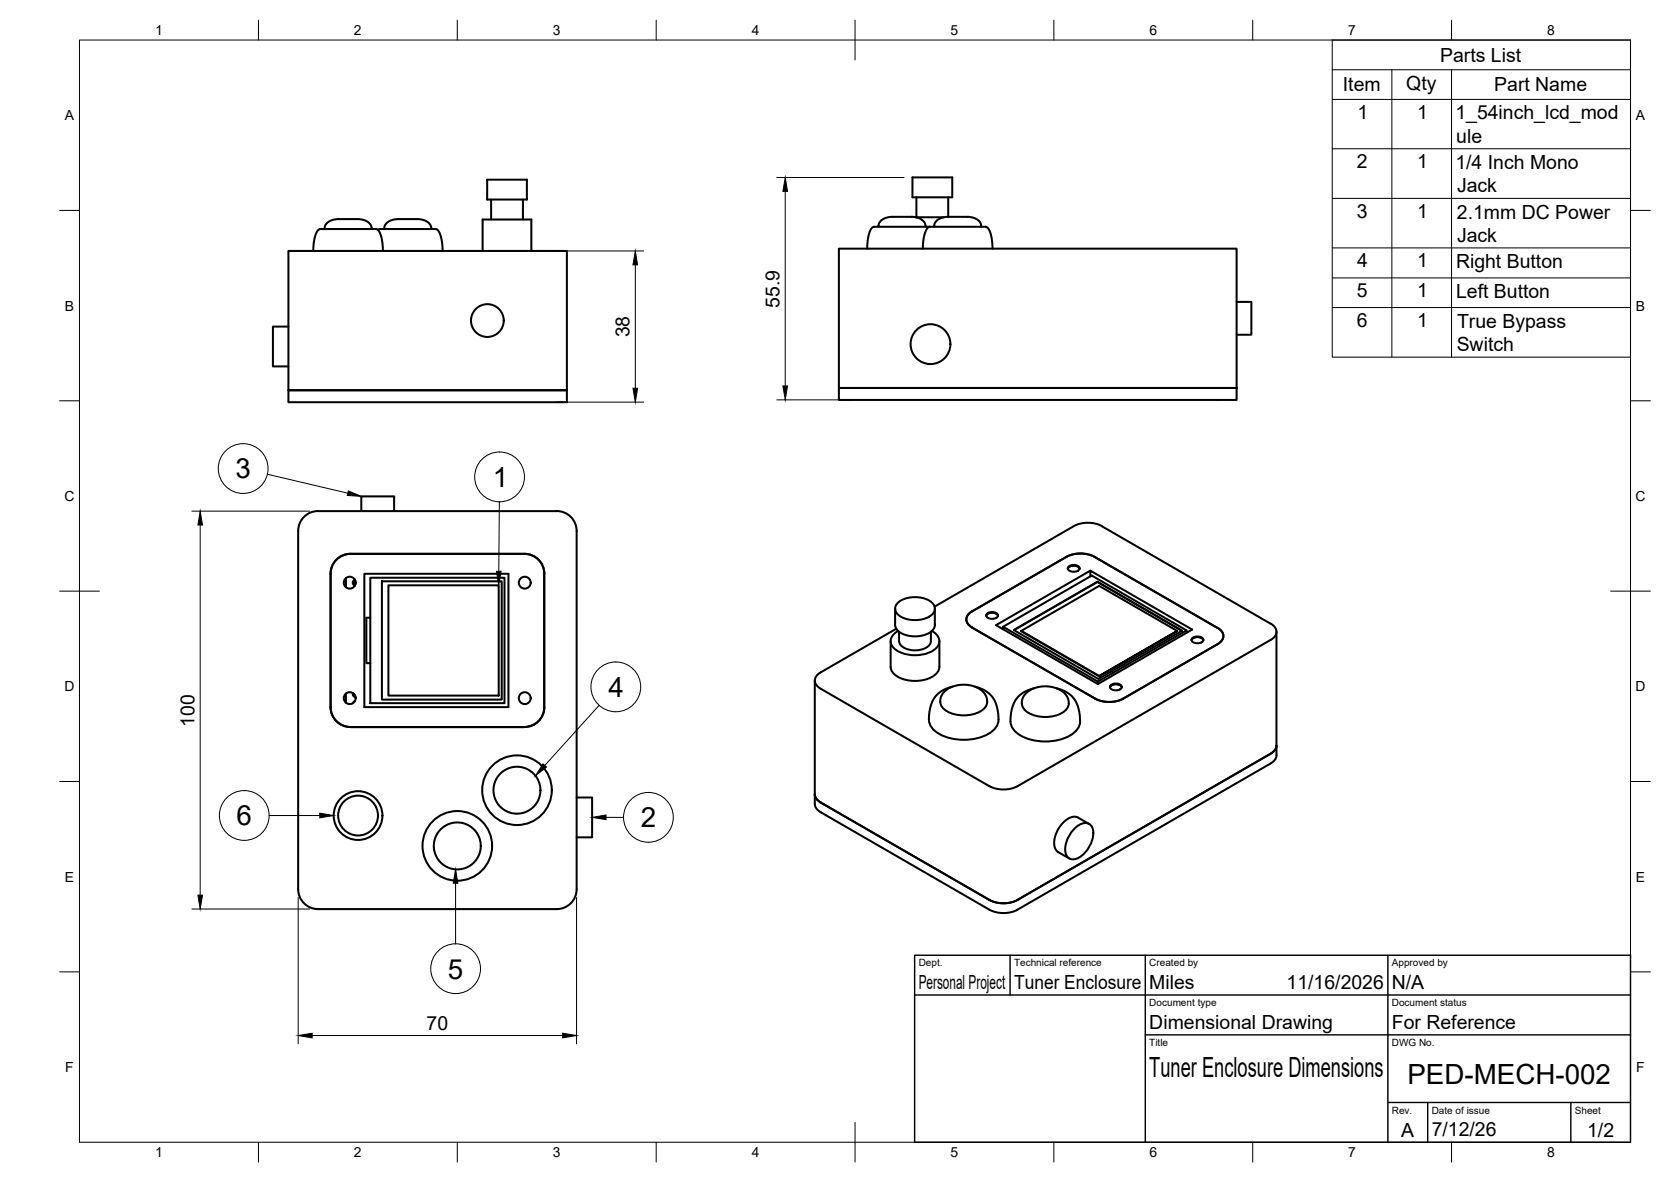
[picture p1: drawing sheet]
<svg xmlns="http://www.w3.org/2000/svg" width="420mm" height="297mm" viewBox="0 0 420 297" stroke-linecap="round" stroke-linejoin="round" font-family="sans-serif">
<!-- layer: Visible -->
<g fill="none" stroke="#000" stroke-width=".51">
<path d="M81.6 57.6l.2-1 .6-.7 1-.5 1.4-.3h5.4l1.1 .1 1.6 .9 .4 .7 .1 .8M95 57.8l.4-.2h14.3l.6 .6 .5 1.1 .4 1.7 .1 2.1M96.6 57.6l.2-.9 .5-.8 1.1-.5 1.4-.3h5.4l1.1 .1 1.6 .9 .5 .8v.7M122.5 45.2h10v5h-10zM123.5 50.2v5M131.5 50.2v5M220.9 57l.1-.8 .6-.8 1-.6 1.5-.3h5.4l1.1 .2 1.6 .8 .5 .9v.6M229.4 44.6h10v5h-10zM230.2 54.6h7.2M230.4 49.6v5M233.8 57l-14.3 .1-.6 .6-.4 1.2-.5 3.6M233.8 57h14.2l.6 .7 .5 1.1 .5 3.7"/>
<path d="M233.8 57l-.7 .5-.5 1.1-.4 1.6-.1 2.3M238.4 54.5h5.1l1.1 .2 1.6 .8 .4 .8 .1 .7M238.4 54.5l-1.4 .2-1.3 .6-.6 .7-.2 1M238.4 49.6v4.9M72.5 63.1h70v35h-70zM78.8 63.1l.1-2.1 .3-1.7 .6-1.3 .7-.4h14.3l.6 .6 .5 1.3 .4 3.6M121.3 63.1v-7.9h12.3v7.9M210.9 62.5h100v35h-100zM310.9 75.9h3.7v8.2h-3.7M72.5 82.1h-3.9v10h3.9M72.5 98.1h70v3h-70zM210.9 97.5h100v3h-100z"/>
<path d="M76.8 129.6a5 5 0 0 1 3.2-1.2h60a5 5 0 0 1 5 5v90.1a5 5 0 0 1-5 5h-60a5 5 0 0 1-5-5v-90.1a5 5 0 0 1 1.8-3.8zM90.8 128.4v-3.7h8.3v3.7M131.8 139.2h-43.7a5 5 0 0 0-5 5v33.5a5 5 0 0 0 5 5M131.9 139.2a5 5 0 0 1 4.9 5l.1 33.5a5 5 0 0 1-5 5M270 132.2l-35 20.2M270 132.2a7.8 7.8 0 0 1 7.1 0M277.1 132.2l42.4 24.5M87 145.3v2.3M89.2 145.7a.79 .79 0 0 0-.5 .7 .79 .79 0 0 0 .5 .8M89.4 145.9l-.4 .5 .4 .5M91.6 144.2h36.2v33.5h-36.2zM93.1 145.2h33.8v31.5h-33.8z"/>
<path d="M93.1 155.2h-1v11.5h1M96 146.1h30.2v29.7h-30.2zM97.7 147.1h27.7v27.7h-27.7zM225.1 153v4a3.4 3.4 0 0 0 3 2.7 6.7 6.7 0 0 0 6.6-1.5l.4-1.2M225.8 158.6a2.7 2.7 0 0 0-1.9 2.6 2.7 2.7 0 0 0 2 2.5 9.1 9.1 0 0 0 9.4-.8 2.57 2.57 0 0 0-1-4.3M225.9 151.4a7.1 7.1 0 0 1 8.8 .5 2.1 2.1 0 0 1-1.1 3.1 7.5 7.5 0 0 1-7.7-.5 1.94 1.94 0 0 1 0-3.1zM226.1 158.8v2.3M234.1 158.8v2.3a3.5 3.5 0 0 1-4 2.3 3.5 3.5 0 0 1-4-2.3M235.1 153v4M248 154.7a1.81 1.81 0 0 1 2.9 0M248.1 154.3a1.95 1.95 0 0 1 2.8 .2 1.29 1.29 0 0 1-1.7 1 .9 .9 0 0 1-.9-.2 .9 .9 0 0 1-.2-1zM252.2 157.5l22.3-12.9 23.8 13.8v.6"/>
<path d="M252.2 158.1v-.6l23.9 13.8M252.2 158h-.1M254.9 158.3l21-12.1 21.3 12.3-21 12.1zM256.8 158.5l19.6 11.4M268.5 142.9a1.81 1.81 0 0 1 3 0M268.6 142.4a1.95 1.95 0 0 1 2.8 .3 1.29 1.29 0 0 1-1.7 1 .9 .9 0 0 1-.9-.3 .9 .9 0 0 1-.2-1zM274.2 143.4l-23.8 13.7 25.7 14.8 23.7-13.7-25.6-14.8v1.5M275.9 146.2l-20.9 12.2M275.9 146.2l21.3 12.3M296 158.5l-19.6-11.3-19.6 11.3 19.6 11.5 19.6-11.5-19.6 11.5M298.3 158.4l-22.2 12.9v.6M319.5 156.7a2.15 2.15 0 0 1 1.5 2.1 2.15 2.15 0 0 1-1.5 2l-63.6 36.8a7.9 7.9 0 0 1-7.1 0l-42.5-24.5a2.16 2.16 0 0 1-1.4-2.1 2.16 2.16 0 0 1 1.4-2l19-11"/>
<path d="M321 158.8v31M87 174.3v2.3M88.7 174.2l.1 .6 .6 .4M89 174.4l.3 .5M89.3 176.2l-.6 .5M204.9 171v31.1a2.42 2.42 0 0 0 1.4 2l42.5 24.5a7.8 7.8 0 0 0 7 0l63.7-36.8a2.6 2.6 0 0 0 1.5-2M223.9 161.1v6.5a3.8 3.8 0 0 0 3.1 3 9.1 9.1 0 0 0 8.4-1.2l.7-1.2 .1-.6v-6.5M237.4 173.8l1.3-.9 1.6-.6 1.6-.2 2.2 .1 1.5 .5 1.3 .9 .9 1.1 .4 1.1a2.81 2.81 0 0 1-2.1 3.2 8.7 8.7 0 0 1-8.9-.9 2.6 2.6 0 0 1-.7-2.6l.2-.7zM239.5 172.6l-2.7 1-1.7 1.5-.7 1.2-.5 1.4-.3 3.2M245.1 172.6l2.3 .8 1.9 1.5 1 1.7 .7 2.6a4.9 4.9 0 0 1-3.9 5.9 13.2 13.2 0 0 1-12.1-1.5 3.7 3.7 0 0 1-1.4-2.7M256.9 176.8a3.6 3.6 0 0 0 3 2.9 8.7 8.7 0 0 0 8-1.2 2.83 2.83 0 0 0 .7-2.6l-.6-1.3-1.5-1.2-2.1-.8-2.3-.1-2.3 .5-1.7 1.1-.9 1.2-.3 1.5M260 173l-2.1 .7-1.8 1.3-1.2 1.8-.7 2.7a5 5 0 0 0 3.9 6 13.2 13.2 0 0 0 12.1-1.5 3.7 3.7 0 0 0 1.4-2.7"/>
<path d="M265.6 173l2.5 .9 1.1 .8 .9 .9 1 2.2 .4 1.7 .1 1.8M275.4 175.6l-31-17.9a2.16 2.16 0 0 1-1.4-2 2.16 2.16 0 0 1 1.4-2.1l23.7-13.7a7.8 7.8 0 0 1 7.1 0l30.9 17.9a2.14 2.14 0 0 1 1.5 2 2.14 2.14 0 0 1-1.5 2.1l-23.7 13.7a7.8 7.8 0 0 1-7 0M279.1 172.7a1.81 1.81 0 0 1 3 0M279.2 172.2a1.95 1.95 0 0 1 2.8 .3 1.29 1.29 0 0 1-1.7 1 .9 .9 0 0 1-.9-.3 .9 .9 0 0 1-.2-1zM299.6 160.9a1.81 1.81 0 0 1 3 0M299.8 160.4a1.95 1.95 0 0 1 2.8 .3 1.29 1.29 0 0 1-1.7 .9 .9 .9 0 0 1-1-.2 .9 .9 0 0 1-.1-1zM88.1 182.7h43.7M321 187.3a2.42 2.42 0 0 1-1.5 2.1l-63.7 36.8a7.8 7.8 0 0 1-7 0l-42.5-24.5a2.69 2.69 0 0 1-1.4-2.1M145 200.4h3.9v10h-3.9M270.1 208.3a3.3 3.3 0 0 1 3.8-1.2 3.3 3.3 0 0 1 .8 3.8 7 7 0 0 1-4.7 5 2.1 2.1 0 0 1-2.2-2.5l.5-2.3 .8-1.5zM271.1 205.5l2.8 1.6M271.1 205.5a3.4 3.4 0 0 0-3.8 1.3 6.7 6.7 0 0 0-2 6.4l.8 .9 2.8 1.6"/>
<circle cx="122.5" cy="80.6" r="4.1"/>
<circle cx="234" cy="86.5" r="5"/>
<circle cx="87.9" cy="146.4" r="1.49"/>
<circle cx="131.9" cy="146.4" r="1.49"/>
<circle cx="87.9" cy="175.4" r="1.49"/>
<circle cx="131.9" cy="175.4" r="1.49"/>
<circle cx="130" cy="198.6" r="5.9"/>
<circle cx="130" cy="198.6" r="8.8"/>
<circle cx="90" cy="205" r="6.1"/>
<circle cx="90" cy="205" r="5"/>
<circle cx="115" cy="212.6" r="8.8"/>
<circle cx="115" cy="212.6" r="5.9"/>
</g>
<!-- layer: BORDER -->
<g fill="none" stroke="#000" stroke-width=".25">
<path d="M20 10.1h390v276.9h-390zM65 5.1v5M115 5.1v5M165 5.1v5M215 5.1v10M265 5.1v5M315 5.1v5M365 5.1v5M15 52.9h5M410 52.9h5M15 100.7h5M410 100.7h5"/>
<path d="M15 148.6h10M405 148.6h10M15 196.4h5M410 196.4h5M15 244.2h5M410 244.2h5M65 287v5M115 287v5M165 287v5M215 282.1v9.9M265 287v5M315 287v5"/>
<path d="M365 287v5"/>
</g>
<!-- layer: TITLEBLOCK -->
<path d="M230 240.1h180v46.9h-180zM230 250h180M254 240.1v9.9M288 240.1v46.9M349 240.1v46.9M288 260.1h122M349 277.1h61M359 277.1v9.9M395 277.1v9.9" fill="none" stroke="#000" stroke-width=".36"/>
<!-- layer: Parts Lists -->
<path d="M335 10.1h75v79.7h-75zM335 17.5h75M350 17.5v72.3M365 17.5v72.3M335 25h75M335 37.4h75M335 49.9h75M335 62.3h75M335 69.8h75M335 77.3h75" fill="none" stroke="#000" stroke-width=".25"/>
<!-- layer: Balloons -->
<g fill="none" stroke="#000" stroke-width=".25">
<circle cx="61.1" cy="117.7" r="6.3"/>
<circle cx="125.6" cy="119.8" r="6.3"/>
<circle cx="154.8" cy="172.6" r="6.3"/>
<circle cx="61.4" cy="204.9" r="6.3"/>
<circle cx="163" cy="205.4" r="6.3"/>
<circle cx="114.6" cy="243.4" r="6.3"/>
</g>
<!-- layer: 0 -->
<path d="M87.6 123.4l3.2 1.3-3.5-.2zM124.8 143.6h1.2l-.6 3.5zM136.5 192l.9 .8-2.8 2.2zM80.4 204.4l3.5 .5-3.5 .6zM148.9 205.4l3.5-.6v1.2zM114.6 218.4l.5 3.6h-1.1z" fill="#000" stroke="#000" stroke-width=".25"/>
<path d="M67.2 119.2l20.2 4.7M125.6 126.1l-.2 17.5M150.6 177.3l-13.6 15M67.7 204.9h12.7M152.4 205.4h4.4M114.6 222v15.2" fill="none" stroke="#000" stroke-width=".25"/>
<!-- layer: FD_Dimensions -->
<path d="M195.3 44.6h32M197.4 48.1v48.9M139.6 63.1h22.2M159.7 66.6v31M139.6 101.1h22.2M195.3 100.5h18.5M48.2 128.4h29.7M50.3 131.9v93M48.2 228.4h29.7M75 225.5v36.8M145 225.5v36.8M78.5 260.2h63" fill="none" stroke="#000" stroke-width=".25"/>
<path d="M197.4 44.6l.6 3.5h-1.2zM159.7 63.1l.6 3.5h-1.1zM159.2 97.6h1.1l-.6 3.5zM196.8 97h1.2l-.6 3.5zM50.3 128.4l.6 3.5h-1.1zM49.8 224.9h1.1l-.6 3.5zM75 260.2l3.5-.5v1.1zM141.5 259.7l3.5 .5-3.5 .6z" fill="#000" stroke="#000" stroke-width=".25"/>
<g font-size="7">
<text x="59.2" y="120.2">3</text>
<text x="123.9" y="122.4">1</text>
<text x="153" y="175.1">4</text>
<text x="59.5" y="207.4">6</text>
<text x="161.2" y="207.9">2</text>
<text x="112.6" y="245.9">5</text>
<text x="289" y="270.6">Tuner Enclosure Dimensions</text>
<text x="353.9" y="272.3">PED-MECH-002</text>
</g>
<g font-size="4.9">
<text x="362.1" y="15.5">Parts List</text>
<text x="337.7" y="23">Item</text>
<text x="353.6" y="22.5">Qty</text>
<text x="375.7" y="23">Part Name</text>
<text x="341.3" y="29.9">1</text>
<text x="356.3" y="29.9">1</text>
<text x="366" y="30">1_54inch_lcd_mod</text>
<text x="366.2" y="35.8">ule</text>
<text x="341.2" y="42.3">2</text>
<text x="356.3" y="42.3">1</text>
<text x="366" y="42.4">1/4 Inch Mono</text>
<text x="366.4" y="48.3">Jack</text>
<text x="341.1" y="54.8">3</text>
<text x="356.3" y="54.8">1</text>
<text x="366.3" y="54.9">2.1mm DC Power</text>
<text x="366.4" y="60.7">Jack</text>
<text x="341.2" y="67.2">4</text>
<text x="356.3" y="67.2">1</text>
<text x="366.1" y="67.3">Right Button</text>
<text x="196" y="77.3" transform="rotate(-90 196 77.3)">55.9</text>
<text x="341.1" y="74.7">5</text>
<text x="356.3" y="74.7">1</text>
<text x="366.1" y="74.9">Left Button</text>
<text x="341.1" y="82.2">6</text>
<text x="356.3" y="82.2">1</text>
<text x="366.4" y="82.3">True Bypass</text>
<text x="158.3" y="84.8" transform="rotate(-90 158.3 84.8)">38</text>
<text x="366.3" y="88.2">Switch</text>
<text x="48.9" y="182.7" transform="rotate(-90 48.9 182.7)">100</text>
<text x="231" y="248.5">Personal Project</text>
<text x="255" y="248.5">Tuner Enclosure</text>
<text x="289" y="248.5">Miles</text>
<text x="323.5" y="248.5">11/16/2026</text>
<text x="350" y="248.5">N/A</text>
<text x="107.3" y="258.8">70</text>
<text x="289" y="258.6">Dimensional Drawing</text>
<text x="350" y="258.6">For Reference</text>
<text x="352.3" y="285.7">A</text>
<text x="360" y="285.5">7/12/26</text>
<text x="399.1" y="285.7">1/2</text>
</g>
<g font-size="3.5">
<text x="39" y="8.8">1</text>
<text x="89" y="8.8">2</text>
<text x="139" y="8.8">3</text>
<text x="189" y="8.8">4</text>
<text x="239" y="8.8">5</text>
<text x="289" y="8.8">6</text>
<text x="339" y="8.8">7</text>
<text x="389" y="8.8">8</text>
<text x="16.3" y="30.2">A</text>
<text x="411.3" y="30.2">A</text>
<text x="16.3" y="78">B</text>
<text x="411.3" y="78">B</text>
<text x="16.2" y="125.9">C</text>
<text x="411.2" y="125.9">C</text>
<text x="16.2" y="173.7">D</text>
<text x="411.2" y="173.7">D</text>
<text x="16.3" y="221.6">E</text>
<text x="411.3" y="221.6">E</text>
<text x="16.4" y="269.4">F</text>
<text x="411.4" y="269.4">F</text>
<text x="39" y="290.8">1</text>
<text x="89" y="290.8">2</text>
<text x="139" y="290.8">3</text>
<text x="189" y="290.8">4</text>
<text x="239" y="290.8">5</text>
<text x="289" y="290.8">6</text>
<text x="339" y="290.8">7</text>
<text x="389" y="290.8">8</text>
</g>
<g font-size="2.5">
<text x="231" y="242.9">Dept.</text>
<text x="255" y="242.9">Technical reference</text>
<text x="289" y="242.9">Created by</text>
<text x="350" y="242.9">Approved by</text>
<text x="289" y="252.8">Document type</text>
<text x="350" y="252.8">Document status</text>
<text x="289" y="262.9">Title</text>
<text x="350" y="262.9">DWG No.</text>
<text x="350" y="279.9">Rev.</text>
<text x="360" y="279.9">Date of issue</text>
<text x="396" y="279.9">Sheet</text>
</g>
</svg>
